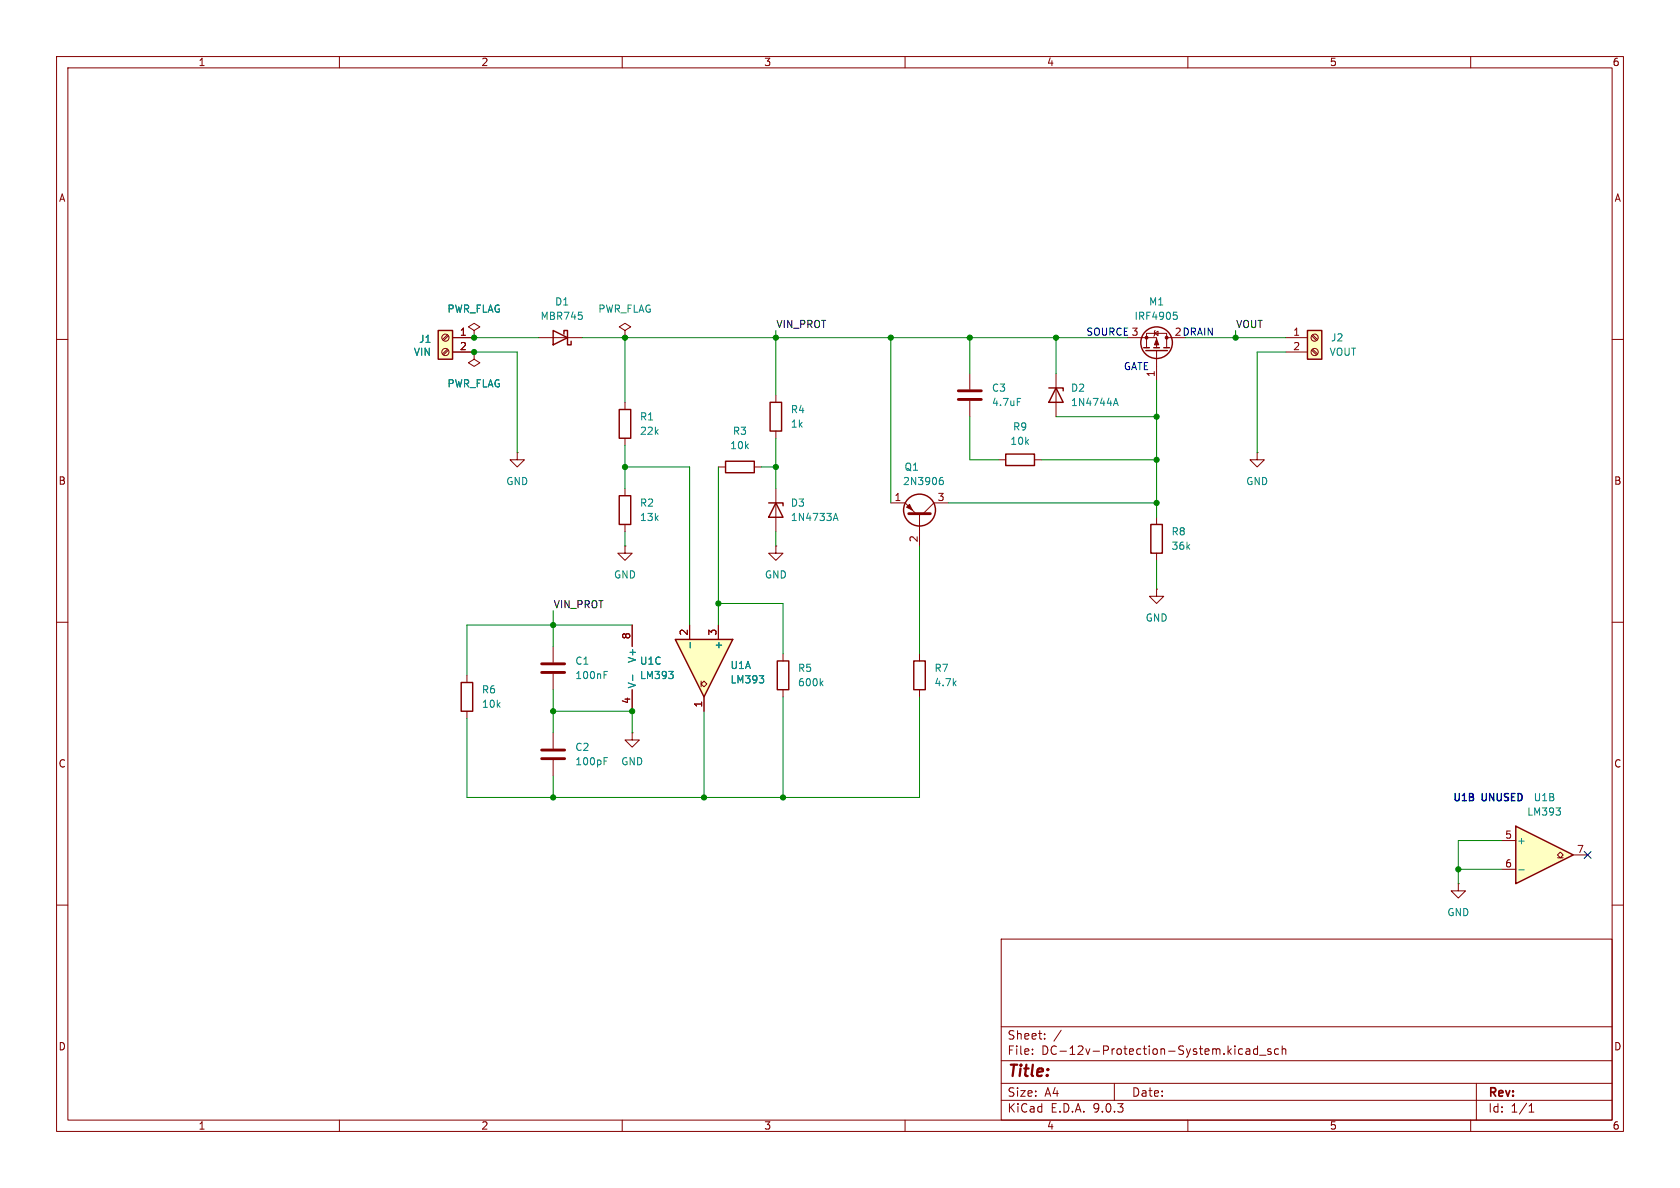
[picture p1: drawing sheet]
<svg xmlns="http://www.w3.org/2000/svg" width="297mm" height="210mm" viewBox="0 0 297 210" stroke-linecap="round" stroke-linejoin="round" font-family="sans-serif">
<g fill="none" stroke="#840000" stroke-width=".18">
<path d="M10 10h277v190h-277zM12 12h273v186h-273zM60 10v2M110 10v2M160 10v2M210 10v2M260 10v2M10 60h2M137.2 69.9v1.2M137.2 76.2v1.3M285 60h2M91.4 80v1.3h1.3l-1.3 1.3-1.2-1.3h1.2"/>
<path d="M91.4 80h.1M110.5 96.5v1.3h1.3l-1.3 1.3-1.3-1.3h1.3M110.5 96.5h.1M110.5 86.4v1.2M110.5 92.7v1.3M137.2 96.5v1.3h1.2l-1.2 1.3-1.3-1.3h1.3M137.2 96.5h.1M137.2 86.4v7.6M10 110h2M138.4 115.6v1.2M204.5 104.1v1.3h1.2l-1.2 1.3-1.3-1.3h1.3M204.5 104.1h.1"/>
<path d="M285 110h2M111.8 129.5v1.3h1.2l-1.2 1.3-1.3-1.3h1.3M111.8 129.5h.1M138.4 121.9v1.3M257.8 156.2v1.3h1.3l-1.3 1.3-1.3-1.3h1.3M257.8 156.2h.1M10 160h2M177 166h108v32h-108zM285 160h2M60 198v2M110 198v2M160 198v2"/>
<path d="M177 194.5h108M177 191.5h108M177 187.5h108M177 181.5h108M182.5 186.3v.1M182.5 185.5v.1M184.7 183.6v.1M184.7 182.8v.1M187.6 182.1l-1.3 2M197 191.5v3M210 198v2M219.2 185.4l.5 .1"/>
<path d="M219.7 186.3l-.5 .1M220.3 185.5h.6l.1 .9M221 185.8h-.5a.29 .29 0 0 0-.3 .3 .29 .29 0 0 0 .3 .3l.5-.1M222.3 185.5l-.4-.1-.3 .3v.4l.1 .2h.6M222.3 184.9v1.5M222.7 186.5h1.1M224.7 185.5l-.4-.1-.2 .2 .1 .2 .5 .2v.3h-.6M226 185.5l-.4-.1-.3 .3v.4l.2 .2h.5M226.7 185.5l.2-.1 .3 .1 .1 .9M226.7 184.9v1.5M260 198v2M261 191.5v6.5"/>
<path d="M270.3 196.6h.9M270.3 195.5l.4-.4v1.5"/>
</g>
<path d="M136.1 71.1h2.1v5.1h-2.1zM109.5 87.6h2v5.1h-2zM135.9 88.9h2.5v.5M137.2 88.9l1.2 2.5h-2.5zM137.4 116.8h2v5.1h-2z" fill="none" stroke="#840000" stroke-width=".25"/>
<path d="M147.3 92l.4-1.3 .5 1.3M147.4 91.7h.6M145.1 120.7l.4 .5M145.5 120.4l-.5 .5" fill="none" stroke="#008484" stroke-width=".18"/>
<path d="M231.1 58.4h2.6v5.1h-2.6z" fill="#ffffc2"/>
<g fill="none" stroke="#840000" stroke-width=".25">
<path d="M97.8 58.4l2.5 1.3-2.5 1.3zM99.7 59.1v-.7h.6v2.6h.7v-.7M231.1 58.4h2.6v5.1h-2.6zM109.5 72.4h2v5.1h-2z"/>
<circle cx="162.6" cy="90.2" r="2.82"/>
</g>
<g fill="none" stroke="#840000" stroke-width=".18">
<path d="M95.2 59.7h7.7M110.5 58.4l1-.6-1-.6-1 .6 1 .6v1.3M110.5 59.7h.1M227.3 59.7h3.8M231.9 59.4l.8 .8M232.1 59.2l.8 .8M110.5 71.1v1.3M110.5 77.5v1.2M227.3 62.2h3.8M231.9 61.9l.8 .8M232.1 61.7l.8 .9M157.5 88.9h2.5l1.9 1.9"/>
<path d="M162.6 90.8v5.7M167.6 88.9h-2.5l-1.9 1.9M222.2 80v1.3h1.3l-1.3 1.3-1.2-1.3h1.2M222.2 80h.1M111.8 110.5v3.8M111.8 121.9v3.8"/>
<circle cx="232.4" cy="59.7" r=".63"/>
<circle cx="232.4" cy="62.2" r=".63"/>
</g>
<path d="M102.9 55.8v.5M166.2 84.9h.3l.3 .2-.1 .5h-.5M166.7 84.4l-.5 .1M111.9 119.3v1M118.2 118.7h.8l-.4 .5M118.9 119.3v.5" fill="none" stroke="#008484" stroke-width=".18"/>
<path d="M160.7 90.8h3.8" fill="none" stroke="#840000" stroke-width=".51"/>
<path d="M160.3 89.7l.5-.5 .5 1z" fill="#840000" stroke="#840000" stroke-width=".18"/>
<path d="M119.4 113h10.1l-5 10.2z" fill="#ffffc2"/>
<path d="M128.3 81.5h5v2.1h-5zM119.4 113h10.1l-5 10.2zM161.5 116.8h2.1v5.1h-2.1z" fill="none" stroke="#840000" stroke-width=".25"/>
<path d="M83.8 58.4l1-.6-1-.6-1 .6 1 .6v1.3M83.8 59.7h.1M83.8 62.2v1.3l1 .6-1 .7-1-.7 1-.6M83.8 62.2h.1M127 82.6h1.3M133.3 82.6h1.3M121.9 110.5v2.5M127 110.5v2.5M162.6 115.6v1.2M124 120.4v.5l.5-.5 .5 .5-.5 .5-.5-.5v.5M124.5 123.2v2.5M162.6 121.9v1.3" fill="none" stroke="#840000" stroke-width=".18"/>
<path d="M122 113.6v.9M134.2 119.5h.8l-.4 .4M134.9 120.1v.5" fill="none" stroke="#008484" stroke-width=".18"/>
<path d="M268 146.1l10.1 5-10.1 5.1z" fill="#ffffc2"/>
<path d="M268 146.1l10.1 5-10.1 5.1z" fill="none" stroke="#840000" stroke-width=".25"/>
<path d="M265.4 148.6h2.6M265.4 153.7h2.6M275.3 151.6h.5l-.5-.5 .5-.5 .6 .5-.6 .5h.6M278.1 151.1h2.6" fill="none" stroke="#840000" stroke-width=".18"/>
<path d="M268.5 153.8h1M275.1 142.8h.8l-.5 .5M275.8 143.4v.6" fill="none" stroke="#008484" stroke-width=".18"/>
<path d="M77.5 58.4h2.5v5.1h-2.5z" fill="#ffffc2"/>
<g fill="none" stroke="#840000" stroke-width=".25">
<path d="M77.5 58.4h2.5v5.1h-2.5zM185.4 68.6h2.6v.5M186.7 68.6l1.3 2.5h-2.6zM202.2 61.5h1M202.6 62h3.8M204 61.5h1M205.7 61.5h1.1M177.8 80.3h5.1v2h-5.1zM203.5 92.7h2v5.1h-2zM81.5 120.7h2.1v5h-2.1z"/>
<circle cx="204.5" cy="60.6" r="2.79"/>
</g>
<g fill="none" stroke="#840000" stroke-width=".18">
<path d="M79.1 59.2l-.9 .8M79.3 59.4l-.9 .8M80 59.7h3.8M83.8 59.7h.1M199.4 59.7h5.1v1.8M204.1 58.9l.6-.4v.8zM204.2 58.4l-.1 .1v.8l-.1 .1M206.2 59.7h.8M79.1 61.7l-.9 .9M79.3 61.9l-.9 .8M80 62.2h3.8M83.8 62.2h.1"/>
<path d="M171.4 66v2.8M171.4 70.9v2.8M186.7 66v7.7M202.7 61.5v-2.6h3.5v2.6M204.5 62v5.3M176.5 81.3h1.3M182.9 81.3h1.2M204.5 91.4v1.3M204.5 97.8v1.3M82.5 119.4v1.3M97.8 114.3v2.8M97.8 119.1v2.8"/>
<path d="M111.8 110.5v3.8M121.9 110.5v2.5M127 110.5v2.5M82.5 125.7v1.3M97.8 129.5v2.8M97.8 134.4v2.8M111.8 121.9v3.8M124.5 123.2v2.5"/>
<circle cx="78.7" cy="59.7" r=".63"/>
<circle cx="78.7" cy="62.2" r=".63"/>
</g>
<path d="M169.4 69.1h4.1M169.4 70.6h4.1M95.8 117.3h4M95.8 118.9h4M95.8 132.6h4M95.8 134.1h4" fill="none" stroke="#840000" stroke-width=".51"/>
<g fill="none" stroke="#008484" stroke-width=".18">
<path d="M207.5 55.2h.6M207.6 55.7h.3l.2 .2v.4l-.5 .2M179.8 70.4h.7M196.8 71.7l.5-1.3 .4 1.3M197 71.3h.6M106.8 119.3h.4M106.8 118.7h.6M111.9 119.3v1M118.2 118.7h.8l-.4 .5M118.9 119.3v.5M122 113.6v.9M134.2 119.5h.8l-.4 .4"/>
<path d="M106.8 134.5h.4M106.8 133.9h.6M134.9 120.1v.5"/>
</g>
<g fill="#840000" stroke="#840000" stroke-width=".18">
<path d="M204.5 59.9l.4 1.1h-.8z"/>
<circle cx="206.2" cy="59.7" r=".25"/>
<circle cx="202.7" cy="59.7" r=".25"/>
</g>
<g fill="none" stroke="#008400" stroke-width=".18">
<path d="M83.8 59.7h11.4M102.9 59.7h96.5M110.5 59.7v11.4M137.2 58.4v11.5M157.5 59.7v29.2M171.4 59.7v6.3M186.7 59.7v6.3M209.5 59.7h17.8M218.4 58.4v1.3M83.8 62.2h7.6v17.8M110.5 78.7v7.7M137.2 77.5v8.9"/>
<path d="M171.4 73.7v7.6h5.1M186.7 73.7h17.8M204.5 67.3v24.1M227.3 62.2h-5.1v17.8M110.5 82.6h11.4v27.9M110.5 94v2.5M127 82.6v27.9M134.6 82.6h2.6M137.2 94v2.5M162.6 96.5v19.1M167.6 88.9h36.9M184.1 81.3h20.4"/>
<path d="M204.5 99.1v5M97.8 108v6.3M111.8 110.5h-29.3v8.9M127 106.7h11.4v8.9M97.8 121.9v7.6M97.8 137.2v3.8M97.8 125.7h14v3.8M124.5 125.7v15.3M138.4 123.2v17.8M162.6 123.2v17.8h-80.1v-14M257.8 153.7h7.6M265.4 148.6h-7.6v7.6"/>
</g>
<path d="M280.1 150.5l1.2 1.2M281.3 150.5l-1.2 1.2" fill="none" stroke="#000084" stroke-width=".18"/>
<g fill="#008400" stroke="#008400" stroke-width=".18">
<circle cx="97.8" cy="110.5" r=".46"/>
<circle cx="110.5" cy="59.7" r=".46"/>
<circle cx="110.5" cy="82.6" r=".46"/>
<circle cx="83.8" cy="59.7" r=".46"/>
<circle cx="83.8" cy="62.2" r=".46"/>
<circle cx="127" cy="106.7" r=".46"/>
<circle cx="204.5" cy="73.7" r=".46"/>
<circle cx="204.5" cy="81.3" r=".46"/>
<circle cx="204.5" cy="88.9" r=".46"/>
<circle cx="218.4" cy="59.7" r=".46"/>
<circle cx="257.8" cy="153.7" r=".46"/>
<circle cx="97.8" cy="141" r=".46"/>
<circle cx="111.8" cy="125.7" r=".46"/>
<circle cx="124.5" cy="141" r=".46"/>
<circle cx="97.8" cy="125.7" r=".46"/>
<circle cx="138.4" cy="141" r=".46"/>
<circle cx="157.5" cy="59.7" r=".46"/>
<circle cx="137.2" cy="59.7" r=".46"/>
<circle cx="171.4" cy="59.7" r=".46"/>
<circle cx="186.7" cy="59.7" r=".46"/>
<circle cx="137.2" cy="82.6" r=".46"/>
</g>
<text font-size="2.8" fill="#840000" x="178" y="190.9">Title:</text>
<g font-size="2.1" fill="#840000">
<text x="178" y="184">Sheet:</text>
<text x="178" y="186.7">File:</text>
<text x="184.1" y="186.7">DC-12v-Protection-System.kicad_sch</text>
<text x="178" y="196.9">KiCad</text>
<text x="178" y="194.1">Size:</text>
<text x="184.7" y="194.1">A4</text>
<text x="185.7" y="196.9">E.D.A.</text>
<text x="193.3" y="196.9">9.0.3</text>
<text x="200" y="194.1">Date:</text>
<text x="263" y="194.3">Rev:</text>
<text x="263" y="196.9">Id:</text>
<text x="267.1" y="196.9">1/1</text>
</g>
<g font-size="1.8" fill="#840000">
<text x="35" y="11.9">1</text>
<text x="85" y="11.9">2</text>
<text x="135" y="11.9">3</text>
<text x="185" y="11.9">4</text>
<text x="235" y="11.9">5</text>
<text x="285" y="11.9">6</text>
<text x="10.3" y="35.9">A</text>
<text x="285.3" y="35.9">A</text>
<text x="81.2" y="59.4">1</text>
<text x="228.5" y="59.4">1</text>
<text x="81.2" y="62">2</text>
<text x="228.5" y="62">2</text>
<text x="204.2" y="66.7" transform="rotate(-90 204.2 66.7)">1</text>
<text x="10.3" y="85.9">B</text>
<text x="158" y="88.6">1</text>
<text x="165.7" y="88.6">3</text>
<text x="285.3" y="85.9">B</text>
<text x="162.3" y="96" transform="rotate(-90 162.3 96)">2</text>
<text x="111.5" y="113.1" transform="rotate(-90 111.5 113.1)">8</text>
<text x="121.7" y="112.5" transform="rotate(-90 121.7 112.5)">2</text>
<text x="126.7" y="112.5" transform="rotate(-90 126.7 112.5)">3</text>
<text x="111.5" y="124.5" transform="rotate(-90 111.5 124.5)">4</text>
<text x="124.2" y="125.2" transform="rotate(-90 124.2 125.2)">1</text>
<text x="10.3" y="135.9">C</text>
<text x="285.3" y="135.9">C</text>
<text x="266" y="148.3">5</text>
<text x="266" y="153.4">6</text>
<text x="278.7" y="150.9">7</text>
<text x="10.3" y="185.9">D</text>
<text x="285.3" y="185.9">D</text>
<text x="35" y="199.9">1</text>
<text x="85" y="199.9">2</text>
<text x="135" y="199.9">3</text>
<text x="185" y="199.9">4</text>
<text x="235" y="199.9">5</text>
<text x="285" y="199.9">6</text>
</g>
<g font-size="1.8" fill="#008484">
<text x="79" y="55.5">PWR_FLAG</text>
<text x="95.5" y="56.7">MBR745</text>
<text x="98" y="54.2">D1</text>
<text x="105.7" y="55.5">PWR_FLAG</text>
<text x="200.5" y="56.7">IRF4905</text>
<text x="203" y="54.2">M1</text>
<text x="73.1" y="63.1">VIN</text>
<text x="74" y="60.8">J1</text>
<text x="235" y="63.1">VOUT</text>
<text x="235.2" y="60.6">J2</text>
<text x="79" y="68.7">PWR_FLAG</text>
<text x="175.3" y="69.4">C3</text>
<text x="175.3" y="72">4.7uF</text>
<text x="189.2" y="69.4">D2</text>
<text x="189.2" y="72">1N4744A</text>
<text x="113" y="74.5">R1</text>
<text x="113" y="77.1">22k</text>
<text x="129.5" y="77.1">R3</text>
<text x="139.7" y="73.3">R4</text>
<text x="139.7" y="75.8">1k</text>
<text x="179" y="76.3">R9</text>
<text x="129" y="79.6">10k</text>
<text x="159.8" y="83.4">Q1</text>
<text x="178.5" y="78.8">10k</text>
<text x="89.4" y="86">GND</text>
<text x="113" y="89.8">R2</text>
<text x="139.7" y="89.8">D3</text>
<text x="159.5" y="86">2N3906</text>
<text x="220.2" y="86">GND</text>
<text x="113" y="92.3">13k</text>
<text x="139.7" y="92.3">1N4733A</text>
<text x="207" y="94.8">R8</text>
<text x="207" y="97.4">36k</text>
<text x="108.5" y="102.5">GND</text>
<text x="135.1" y="102.5">GND</text>
<text x="202.4" y="110.1">GND</text>
<text x="101.6" y="117.7">C1</text>
<text x="112.6" y="117.3" transform="rotate(-90 112.6 117.3)">V+</text>
<text x="113" y="117.7">U1C</text>
<text x="127.9" y="114.9" transform="rotate(-90 127.9 114.9)">+</text>
<text x="129" y="118.5">U1A</text>
<text x="141" y="119">R5</text>
<text x="165.1" y="119">R7</text>
<text x="85.1" y="122.8">R6</text>
<text x="85.1" y="125.3">10k</text>
<text x="101.6" y="120.2">100nF</text>
<text x="112.6" y="121.8" transform="rotate(-90 112.6 121.8)">V-</text>
<text x="113" y="120.2">LM393</text>
<text x="129" y="121">LM393</text>
<text x="141" y="121.5">600k</text>
<text x="165.1" y="121.5">4.7k</text>
<text x="101.6" y="132.9">C2</text>
<text x="101.6" y="135.5">100pF</text>
<text x="109.7" y="135.5">GND</text>
<text x="271" y="141.8">U1B</text>
<text x="268.1" y="149.5">+</text>
<text x="269.9" y="144.4">LM393</text>
<text x="255.8" y="162.2">GND</text>
</g>
<g font-size="1.8">
<text x="137.2" y="58.1">VIN_PROT</text>
<text x="218.4" y="58.1">VOUT</text>
<text x="97.8" y="107.6">VIN_PROT</text>
</g>
<g font-size="1.8" fill="#0000c2">
<text x="192" y="59.5">SOURCE 3</text>
<text x="207.6" y="59.4">2 DRAIN</text>
<text x="198.6" y="65.6">GATE</text>
<text x="256.7" y="142">U1B</text>
<text x="262" y="142">UNUSED</text>
</g>
</svg>
